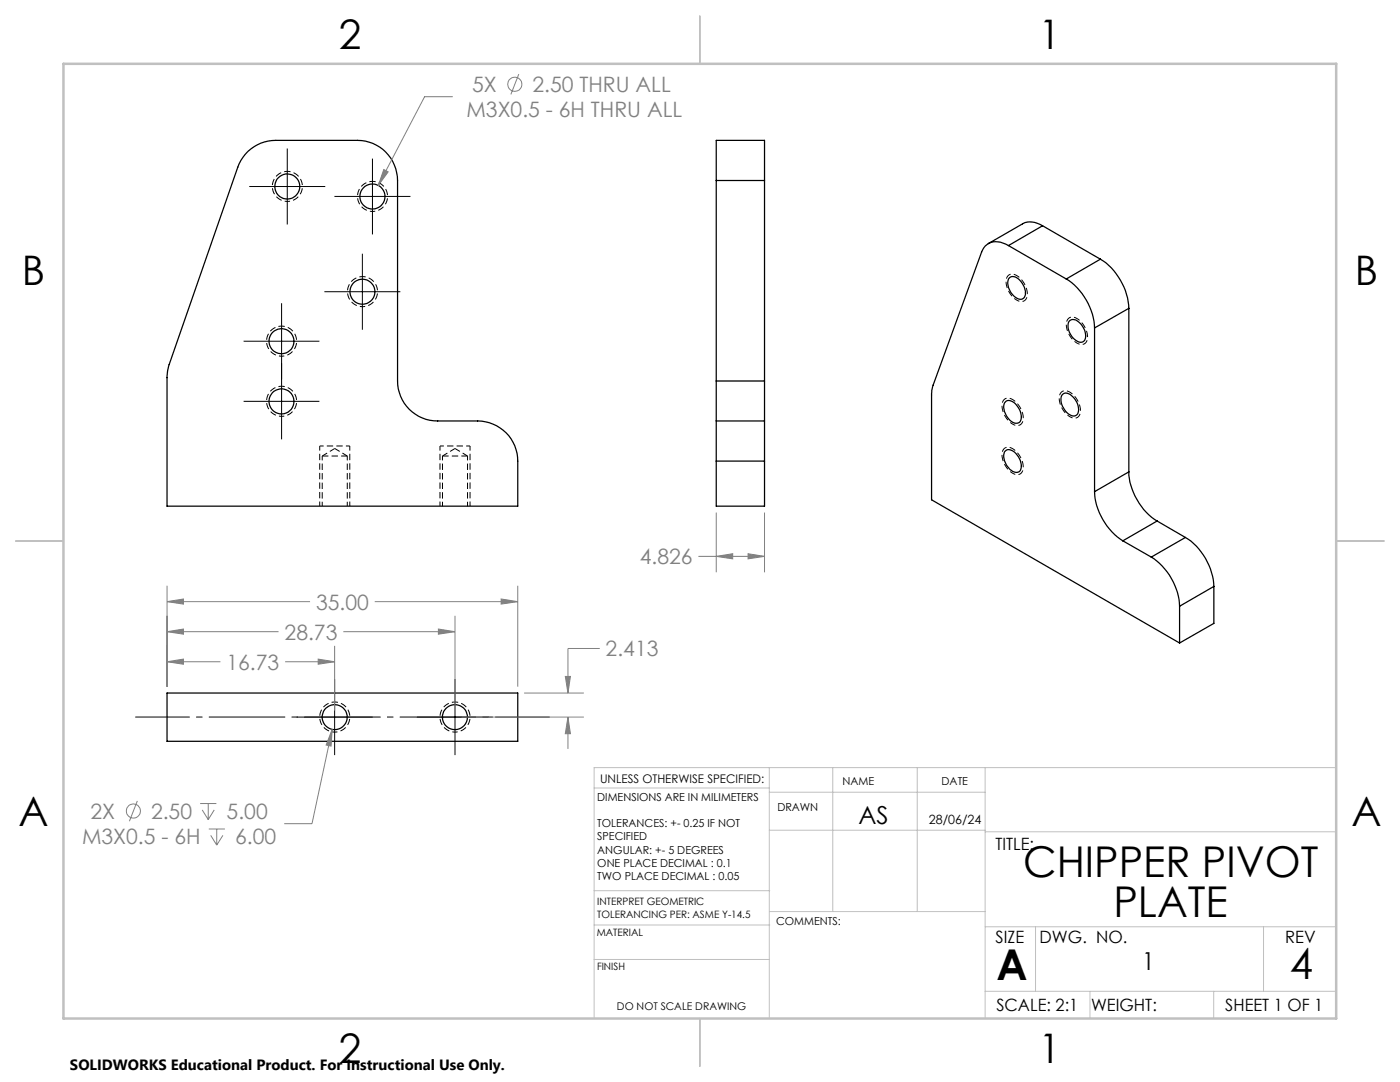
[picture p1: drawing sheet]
<svg xmlns="http://www.w3.org/2000/svg" width="279mm" height="216mm" viewBox="0 0 279 216" stroke-linecap="round" stroke-linejoin="round" font-family="sans-serif">
<path d="M69.3 91h-5M93.3 91h-5" fill="none" stroke="#000" stroke-width=".2" stroke-dasharray="1.3 .6" stroke-linecap="butt"/>
<path d="M66.8 89.5l-2.5 1.5M69.3 91l-2.5-1.5M90.8 89.5l-2.5 1.5M93.3 91l-2.5-1.5" fill="none" stroke="#000" stroke-width=".2" stroke-dasharray="1.3 .6" stroke-dashoffset=".1" stroke-linecap="butt"/>
<path d="M64.3 91v10M88.3 91v10M69.3 101v-10M93.3 101v-10" fill="none" stroke="#000" stroke-width=".2" stroke-dasharray="1.3 .6" stroke-dashoffset=".4" stroke-linecap="butt"/>
<g fill="none" stroke="#000" stroke-width=".25">
<path d="M49.5 30.2a8 8 0 0 1 5.5-2.2h16.3a8 8 0 0 1 8 8v40a7.9 7.9 0 0 0 8 8h8a8 8 0 0 1 8 8v9h-70v-26l.4-1.9 13.7-39.7 .7-1.4zM142.9 36v-8h9.7v8M142.9 36v40M142.9 36h9.7M152.6 36v40M201.3 49a3.6 3.6 0 0 0-4.7 .1l-.7 1.2-9.9 27.5-.1 21.9 49.5 28.6M201.3 49l11.5 6.7M201.4 55.5a1.49 1.49 0 0 1 2.2 .5 3.2 3.2 0 0 1 .8 3.3 1.34 1.34 0 0 1-2-.2 3.1 3.1 0 0 1-1-3.6zM208.1 45a4 4 0 0 0-4-.3l-6.9 3.9M208.1 45l-6.8 4M208.1 45l11.5 6.7M212.8 55.7a12.4 12.4 0 0 1 5.6 9.7"/>
<path d="M219.6 51.7a12.5 12.5 0 0 1 5.7 9.8M219.6 51.7l-6.8 4M142.9 76v8M142.9 76h9.7M152.6 76v8M212 78.7a1.44 1.44 0 0 1 2.1 .5 3.2 3.2 0 0 1 1 3.4 1.34 1.34 0 0 1-2.1-.2 3.2 3.2 0 0 1-1-3.7zM213.4 64a1.53 1.53 0 0 1 2.2 .5 3.2 3.2 0 0 1 .9 3.4 1.34 1.34 0 0 1-2.1-.2 3.2 3.2 0 0 1-1-3.7zM218.4 65.4v32.7M225.3 61.5l-6.9 3.9M225.3 61.5v32.7M142.9 84v8M142.9 84h9.7"/>
<path d="M142.9 92v9h9.7v-9M142.9 92h9.7M152.6 84v8M200.6 90a1.6 1.6 0 0 1 2.4 .8 2.72 2.72 0 0 1 .4 3.3 1.7 1.7 0 0 1-2.1-.8 2.92 2.92 0 0 1-.7-3.3zM200.6 80.2a1.44 1.44 0 0 1 2.1 .5 3 3 0 0 1 .7 3.6 1.63 1.63 0 0 1-2.1-.7 2.94 2.94 0 0 1-.7-3.4zM218.4 98.1a12.6 12.6 0 0 0 5.7 9.8M225.3 94.2a12.6 12.6 0 0 0 5.6 9.8M225.3 94.2l-6.9 3.9M224.1 107.9l5.7 3.3M229.8 111.2a12.6 12.6 0 0 1 5.6 9.8M230.9 104l-6.8 3.9M230.9 104l5.7 3.2"/>
<path d="M236.6 107.2a12.4 12.4 0 0 1 5.7 9.8M236.6 107.2l-6.8 4M242.3 117l-6.9 4M242.3 117v7.4l-6.9 3.9M33.3 138.3h70v9.6h-70zM235.4 121v7.3"/>
<circle cx="57.3" cy="37.2" r="2.5"/>
<circle cx="74.3" cy="39.2" r="2.5"/>
<circle cx="72.3" cy="58.2" r="2.5"/>
<circle cx="56.2" cy="68.1" r="2.49"/>
<circle cx="56.2" cy="80.1" r="2.49"/>
<circle cx="66.8" cy="143.1" r="2.51"/>
<circle cx="90.8" cy="143.1" r="2.5"/>
</g>
<g fill="none" stroke="#808080" stroke-width=".2">
<path d="M90.3 19.3h-5.6l-9.2 17.7M103.5 14.8l-1.5 4M76.6 33.8l.9 .5-2 2.7zM33.3 116.9v20.1M100 119.5l3.3 .6-3.3 .4zM103.3 116.9v20.1M139.4 111h13.2M142.9 111l3.3-.5v1zM142.9 102.3v11.9M149.3 110.5l3.3 .5-3.3 .5zM152.6 102.3v11.9M33.3 132l3.3-.5v1z"/>
<path d="M33.3 126l3.3-.5v1zM33.3 120.1l3.3-.6v1zM33.3 132h10.7M33.3 126h22.3M33.3 120.1h28.6M56.9 132h9.9M63.5 131.5l3.3 .5-3.3 .5zM66.8 128.9v12.9M68.5 126h22.3M74.8 120.1h28.5M87.5 125.5l3.3 .5-3.3 .5zM90.8 122.9v18.9"/>
<path d="M104.6 138.3h11.9M112.8 135h1l-.5 3.3zM119.7 129.4h-6.4v8.9M27.4 159.8l-1.6 4.1M66.3 145.6l-.2 3.3-1-.2zM66.3 145.6l-4 18.8h-5.6M92.1 143.1h24.4M113.3 143.1l.5 3.3h-1zM113.3 143.1v6.3M39.9 160.3h3.3M40.4 161.6l1.2 1.9M41.6 160.3v3.2"/>
<path d="M41.7 165.4h3.2M42.1 166.7l1.2 1.9M42.8 161.6l-1.2 1.9M43.3 165.4v3.2M44.5 166.7l-1.2 1.9"/>
<circle cx="102.7" cy="16.8" r="1.41"/>
<circle cx="26.6" cy="161.8" r="1.41"/>
</g>
<path d="M57.3 40.2a3 3 0 0 1-2.6-4.4 3 3 0 0 1 5.2-.2 3 3 0 0 1-2.3 4.6h-.3M74.3 42.2a3 3 0 0 1-2.6-4.4 3 3 0 0 1 5.2-.2 3 3 0 0 1-2.3 4.6h-.3M202.9 59.9a4.2 4.2 0 0 1-1.9-4.6 1.4 1.4 0 0 1 2.3-.1 4.1 4.1 0 0 1 1.5 4.5 1.28 1.28 0 0 1-1.9 .2M56.2 71.1a3 3 0 0 1-2.6-4.5 3 3 0 0 1 5.1-.2 3 3 0 0 1-2.3 4.7h-.2M72.3 61.2a3 3 0 0 1-2.6-4.4 3 3 0 0 1 5.2-.2 3 3 0 0 1-2.3 4.6h-.3M214.9 68.5a4.2 4.2 0 0 1-1.9-4.6 1.4 1.4 0 0 1 2.3-.1 4.1 4.1 0 0 1 1.5 4.4 1.28 1.28 0 0 1-1.9 .3M56.2 83.1a3 3 0 0 1-2.6-4.5 3 3 0 0 1 5.1-.2 3 3 0 0 1-2.3 4.7h-.2M202.1 94.4a4.2 4.2 0 0 1-2-4.5 1.4 1.4 0 0 1 2.3-.1 4.1 4.1 0 0 1 1.6 4.4 1.28 1.28 0 0 1-1.9 .2M202.1 84.6a4.2 4.2 0 0 1-2-4.5 1.4 1.4 0 0 1 2.3-.1 4.1 4.1 0 0 1 1.6 4.4 1.28 1.28 0 0 1-1.9 .2M213.5 83.2a4.2 4.2 0 0 1-1.9-4.6 1.4 1.4 0 0 1 2.3-.1 4.1 4.1 0 0 1 1.5 4.4 1.28 1.28 0 0 1-1.9 .3M66.8 146.1a3 3 0 0 1-2.6-4.4 3 3 0 0 1 5.1-.3 3 3 0 0 1-2.2 4.7h-.3M90.8 146.1a3 3 0 0 1-2.6-4.4 3 3 0 0 1 5.1-.3 3 3 0 0 1-2.2 4.7h-.3" fill="none" stroke="#000" stroke-width=".2" stroke-dasharray="1.3 .6" stroke-dashoffset=".7" stroke-linecap="butt"/>
<path d="M109.7 143.1h-82.7" fill="none" stroke="#000" stroke-width=".2" stroke-dasharray="15.2 1.3 1.3 1.3" stroke-dashoffset="4.4" stroke-linecap="butt"/>
<path d="M63.8 101v-12M69.8 101v-12M87.8 101v-12M93.8 101v-12" fill="none" stroke="#000" stroke-width=".2" stroke-dasharray="1.3 .6" stroke-dashoffset=".3" stroke-linecap="butt"/>
<path d="M69.8 89h-6M93.8 89h-6" fill="none" stroke="#000" stroke-width=".2" stroke-dasharray="1.3 .6" stroke-dashoffset=".5" stroke-linecap="butt"/>
<g fill="none" stroke="#000" stroke-width=".2">
<path d="M49.7 37.2h15.2M57.3 29.6v15.2M66.7 39.2h15.2M74.3 31.6v15.2M64.7 58.2h15.2M72.3 50.6v15.2M48.6 68.1h15.1M56.2 60.5v27.2M48.6 80.1h15.1M66.8 135.5v15.2M90.8 135.5v15.2M59.2 143.1h15.2"/>
<path d="M83.2 143.1h15.2"/>
</g>
<g fill="none" stroke="#c0c0c0" stroke-width=".2">
<path d="M118.6 157.2h34.9M153.5 153.2v50M153.5 158.1h43.1M166.2 153.2v28.7M183.1 153.2v28.7M196.6 153.2v50M266.7 153.2h-148.1v50M118.6 177.7h35M153.5 165.7h43.1M196.6 166h70.1M118.6 191.5h34.9M118.6 184.6h35"/>
<path d="M153.6 181.9h43M196.6 197.8h70.1M196.6 184.9h70.1M206.7 184.9v12.9M217.5 197.8v5.4M242.2 197.8v5.4M252.2 184.9v12.9"/>
</g>
<path d="M139.7 3.2v9.5M3.1 107.9h9.6M266.7 107.9h9.5M139.7 203.2v9.6" fill="none" stroke="#c0c0c0" stroke-width=".25"/>
<path d="M12.7 12.7h254v190.5h-254z" fill="none" stroke="#c0c0c0" stroke-width=".5"/>
<g fill="#808080">
<path d="M76.6 33.8l.9 .5-2 2.7z"/>
<path d="M66.3 145.6l-1.2 3.1 1 .2zM33.3 132l3.3-.5v1zM63.5 131.5l3.3 .5-3.3 .5zM33.3 126l3.3-.5v1zM87.5 125.5l3.3 .5-3.3 .5zM33.3 120.1l3.3-.6v1zM100 119.5l3.3 .6-3.3 .4zM113.3 143.1l.5 3.3h-1zM112.8 135h1l-.5 3.3zM142.9 111l3.3-.5v1zM149.3 110.5l3.3 .5-3.3 .5z"/>
</g>
<g font-size="8.5">
<text x="204.2" y="174.9">CHIPPER PIVOT</text>
<text x="222.2" y="183.1">PLATE</text>
<text x="198.9" y="195.5">A</text>
<text x="257.4" y="195.4">4</text>
</g>
<g font-size="8.1">
<text x="67.6" y="9.7">2</text>
<text x="207.3" y="9.7">1</text>
<text x="4.4" y="57">B</text>
<text x="270.4" y="57">B</text>
<text x="3.7" y="164.9">A</text>
<text x="269.7" y="164.9">A</text>
<text x="67.6" y="212.2">2</text>
<text x="207.3" y="212.2">1</text>
</g>
<g font-size="4.9">
<text x="171.3" y="164.4">AS</text>
<text x="227.9" y="193.5">1</text>
</g>
<g font-size="4.2" fill="#808080">
<text x="93.1" y="23.4">M3X0.5 - 6H THRU ALL</text>
<text x="94.2" y="18.3">5X</text>
<text x="106.3" y="18.3">2.50 THRU ALL</text>
<text x="127.7" y="112.6">4.826</text>
<text x="63.1" y="121.6">35.00</text>
<text x="56.8" y="127.6">28.73</text>
<text x="120.9" y="131">2.413</text>
<text x="45.2" y="133.6">16.73</text>
<text x="18.1" y="163.4">2X</text>
<text x="30.1" y="163.4">2.50</text>
<text x="45.2" y="163.4">5.00</text>
<text x="16.4" y="168.5">M3X0.5 - 6H</text>
<text x="46.9" y="168.5">6.00</text>
</g>
<g font-size="3.4">
<text x="198.7" y="169.7">TITLE:</text>
<text x="198.7" y="188.1">SIZE</text>
<text x="207.5" y="188.1">DWG. NO.</text>
<text x="256.5" y="188.2">REV</text>
<text x="198.8" y="201.7">SCALE: 2:1</text>
<text x="217.7" y="201.8">WEIGHT:</text>
<text x="244.5" y="201.7">SHEET 1 OF 1</text>
</g>
<text font-size="3" x="14" y="213.5">SOLIDWORKS Educational Product. For Instructional Use Only.</text>
<text font-size="2.5" x="185.4" y="164.4">28/06/24</text>
<text font-size="2.4" x="119.8" y="156.2">UNLESS OTHERWISE SPECIFIED:</text>
<g font-size="2.2">
<text x="119.2" y="159.7">DIMENSIONS ARE IN MILIMETERS</text>
<text x="155.1" y="161.8">DRAWN</text>
<text x="168.2" y="156.7">NAME</text>
<text x="187.9" y="156.7">DATE</text>
<text x="119.2" y="165">TOLERANCES: +- 0.25 IF NOT</text>
<text x="119.2" y="167.7">SPECIFIED</text>
<text x="119.2" y="170.3">ANGULAR: +- 5 DEGREES</text>
<text x="119.2" y="173">ONE PLACE DECIMAL : 0.1</text>
<text x="119.2" y="175.6">TWO PLACE DECIMAL : 0.05</text>
<text x="154.9" y="184.6">COMMENTS:</text>
</g>
<text font-size="2.1" x="123.1" y="201.6">DO NOT SCALE DRAWING</text>
<g font-size="2">
<text x="119.2" y="180.6">INTERPRET GEOMETRIC</text>
<text x="119.2" y="183.1">TOLERANCING PER: ASME Y-14.5</text>
<text x="119.1" y="186.7">MATERIAL</text>
<text x="119.1" y="193.5">FINISH</text>
</g>
</svg>
